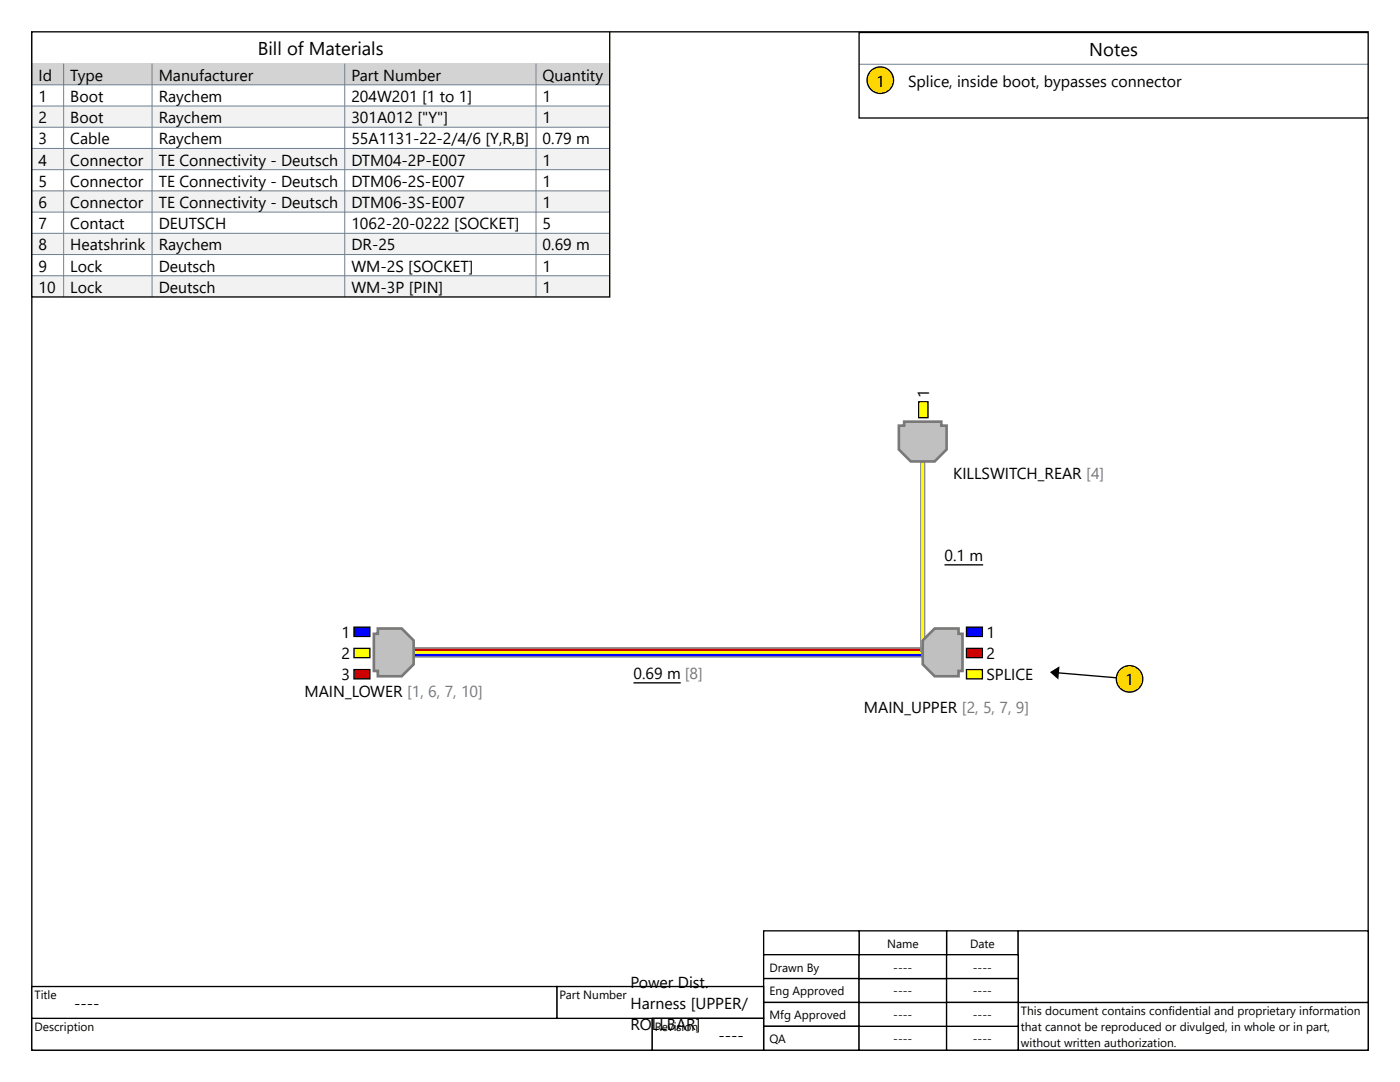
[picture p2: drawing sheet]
<svg xmlns="http://www.w3.org/2000/svg" width="279mm" height="216mm" viewBox="0 0 279 216" stroke-linecap="round" stroke-linejoin="round" font-family="sans-serif">
<path d="M6.4 6.3h266.7v203.2h-266.7z" fill="none" stroke="#000" stroke-width=".26"/>
<path d="M6.4 203.2h123.8v6.3h-123.8z" fill-rule="evenodd" fill="#fff"/>
<path d="M6.4 203.2h123.8v6.3h-123.8z" fill="none" stroke="#000" stroke-width=".26"/>
<path d="M188.9 185.7h14.3v4.8h-14.3z" fill-rule="evenodd" fill="#fff"/>
<path d="M188.9 185.7h14.3v4.8h-14.3z" fill="none" stroke="#000" stroke-width=".26"/>
<path d="M171.5 185.7h17.4v4.8h-17.4z" fill-rule="evenodd" fill="#fff"/>
<path d="M171.5 185.7h17.4v4.8h-17.4z" fill="none" stroke="#000" stroke-width=".26"/>
<path d="M152.4 185.7h19.1v4.8h-19.1z" fill-rule="evenodd" fill="#fff"/>
<path d="M152.4 185.7h19.1v4.8h-19.1z" fill="none" stroke="#000" stroke-width=".26"/>
<path d="M152.4 190.5h19.1v4.8h-19.1z" fill-rule="evenodd" fill="#fff"/>
<path d="M152.4 190.5h19.1v4.8h-19.1z" fill="none" stroke="#000" stroke-width=".26"/>
<path d="M152.4 195.3h19.1v4.7h-19.1z" fill-rule="evenodd" fill="#fff"/>
<path d="M152.4 195.3h19.1v4.7h-19.1z" fill="none" stroke="#000" stroke-width=".26"/>
<path d="M152.4 200h19.1v4.8h-19.1z" fill-rule="evenodd" fill="#fff"/>
<path d="M152.4 200h19.1v4.8h-19.1z" fill="none" stroke="#000" stroke-width=".26"/>
<path d="M152.4 204.8h19.1v4.7h-19.1z" fill-rule="evenodd" fill="#fff"/>
<path d="M152.4 204.8h19.1v4.7h-19.1z" fill="none" stroke="#000" stroke-width=".26"/>
<path d="M203.2 200h69.9v9.5h-69.9z" fill-rule="evenodd" fill="#fff"/>
<path d="M203.2 200h69.9v9.5h-69.9z" fill="none" stroke="#000" stroke-width=".26"/>
<path d="M111.1 196.8h41.3v6.4h-41.3z" fill-rule="evenodd" fill="#fff"/>
<path d="M111.1 196.8h41.3v6.4h-41.3z" fill="none" stroke="#000" stroke-width=".26"/>
<path d="M130.2 203.2h22.2v6.3h-22.2z" fill-rule="evenodd" fill="#fff"/>
<path d="M130.2 203.2h22.2v6.3h-22.2z" fill="none" stroke="#000" stroke-width=".26"/>
<path d="M6.4 196.8h104.7v6.4h-104.7z" fill-rule="evenodd" fill="#fff"/>
<path d="M6.4 196.8h104.7v6.4h-104.7z" fill="none" stroke="#000" stroke-width=".26"/>
<path d="M203.2 185.7h69.9v14.3h-69.9z" fill-rule="evenodd" fill="#fff"/>
<path d="M203.2 185.7h69.9v14.3h-69.9z" fill="none" stroke="#000" stroke-width=".26"/>
<path d="M171.5 204.8h17.4v4.7h-17.4z" fill-rule="evenodd" fill="#fff"/>
<path d="M171.5 204.8h17.4v4.7h-17.4z" fill="none" stroke="#000" stroke-width=".26"/>
<path d="M171.5 200h17.4v4.8h-17.4z" fill-rule="evenodd" fill="#fff"/>
<path d="M171.5 200h17.4v4.8h-17.4z" fill="none" stroke="#000" stroke-width=".26"/>
<path d="M171.5 195.3h17.4v4.7h-17.4z" fill-rule="evenodd" fill="#fff"/>
<path d="M171.5 195.3h17.4v4.7h-17.4z" fill="none" stroke="#000" stroke-width=".26"/>
<path d="M171.5 190.5h17.4v4.8h-17.4z" fill-rule="evenodd" fill="#fff"/>
<path d="M171.5 190.5h17.4v4.8h-17.4z" fill="none" stroke="#000" stroke-width=".26"/>
<path d="M188.9 190.5h14.3v4.8h-14.3z" fill-rule="evenodd" fill="#fff"/>
<path d="M188.9 190.5h14.3v4.8h-14.3z" fill="none" stroke="#000" stroke-width=".26"/>
<path d="M188.9 195.3h14.3v4.7h-14.3z" fill-rule="evenodd" fill="#fff"/>
<path d="M188.9 195.3h14.3v4.7h-14.3z" fill="none" stroke="#000" stroke-width=".26"/>
<path d="M188.9 204.8h14.3v4.7h-14.3z" fill-rule="evenodd" fill="#fff"/>
<path d="M188.9 204.8h14.3v4.7h-14.3z" fill="none" stroke="#000" stroke-width=".26"/>
<path d="M188.9 200h14.3v4.8h-14.3z" fill-rule="evenodd" fill="#fff"/>
<path d="M188.9 200h14.3v4.8h-14.3z" fill="none" stroke="#000" stroke-width=".26"/>
<path d="M6.4 6.3h115.3v53h-115.3z" fill-rule="evenodd" fill="#fff"/>
<path d="M6.4 12.7h115.3" fill="none" stroke="#708090" stroke-width=".2"/>
<path d="M6.4 12.7h115.3v4.2h-115.3z" fill-rule="evenodd" fill="#d3d3d3"/>
<path d="M6.4 16.9h115.3" fill="none" stroke="#708090" stroke-width=".2"/>
<path d="M6.4 21.2h115.3v4.2h-115.3z" fill-rule="evenodd" fill="#f2f2f2"/>
<path d="M6.4 21.2h115.3M6.4 25.4h115.3" fill="none" stroke="#708090" stroke-width=".2"/>
<path d="M6.4 29.6h115.3v4.3h-115.3z" fill-rule="evenodd" fill="#f2f2f2"/>
<path d="M6.4 29.6h115.3M6.4 33.9h115.3" fill="none" stroke="#708090" stroke-width=".2"/>
<path d="M6.4 38.1h115.3v4.2h-115.3z" fill-rule="evenodd" fill="#f2f2f2"/>
<path d="M6.4 38.1h115.3M6.4 42.3h115.3" fill="none" stroke="#708090" stroke-width=".2"/>
<path d="M6.4 46.6h115.3v4.2h-115.3z" fill-rule="evenodd" fill="#f2f2f2"/>
<path d="M6.4 46.6h115.3M6.4 50.8h115.3" fill="none" stroke="#708090" stroke-width=".2"/>
<path d="M6.4 55h115.3v4.3h-115.3z" fill-rule="evenodd" fill="#f2f2f2"/>
<path d="M12.7 12.7v46.6M30.3 12.7v46.6M68.8 12.7v46.6M107 12.7v46.6M6.4 55h115.3" fill="none" stroke="#708090" stroke-width=".2"/>
<path d="M6.4 6.3h115.3v53h-115.3z" fill="none" stroke="#000" stroke-width=".26"/>
<path d="M171.5 6.5h101.6v17h-101.6z" fill-rule="evenodd" fill="#fff"/>
<path d="M171.5 12.8h101.6" fill="none" stroke="#708090" stroke-width=".2"/>
<circle cx="175.7" cy="16" r="2.65" fill="#ffd700"/>
<g fill="none" stroke="#000" stroke-width=".26">
<path d="M171.5 6.5h101.6v17h-101.6z"/>
<circle cx="175.7" cy="16" r="2.65"/>
</g>
<path d="M183.8 92.1v38.1M184.5 92.1v38.1M82.6 131.1h101.6M82.6 129.2h101.6" fill="none" stroke="#8c8c8c" stroke-width=".26"/>
<path d="M82.6 130.7h101.6" fill="none" stroke="#00f" stroke-width=".53"/>
<path d="M184.2 92.1v38.1h-101.6" fill="none" stroke="#ff0" stroke-width=".53"/>
<path d="M82.6 129.6h101.6" fill="none" stroke="#c00" stroke-width=".53"/>
<path d="M75.4 125.4h4.8l2.4 2.4v4.8l-2.4 2.3h-4.8v-1h-.8v-7.4h.8z" fill-rule="evenodd" fill="#c0c0c0"/>
<path d="M75.4 125.4h4.8l2.4 2.4v4.8l-2.4 2.3h-4.8v-1h-.8v-7.4h.8z" fill="none" stroke="#787878" stroke-width=".53"/>
<path d="M70.6 125.1h3.2v1.9h-3.2z" fill-rule="evenodd" fill="#00f"/>
<path d="M70.6 125.1h3.2v1.9h-3.2z" fill="none" stroke="#000" stroke-width=".26"/>
<path d="M70.6 129.4h3.2v1.8h-3.2z" fill-rule="evenodd" fill="#ff0"/>
<path d="M70.6 129.4h3.2v1.8h-3.2z" fill="none" stroke="#000" stroke-width=".26"/>
<path d="M70.6 133.6h3.2v1.9h-3.2z" fill-rule="evenodd" fill="#c00"/>
<path d="M70.6 133.6h3.2v1.9h-3.2z" fill="none" stroke="#000" stroke-width=".26"/>
<path d="M186.5 125.4h4.8v1.1h.8v7.4h-.8v1h-4.8l-2.3-2.3v-4.8z" fill-rule="evenodd" fill="#c0c0c0"/>
<path d="M186.5 125.4h4.8v1.1h.8v7.4h-.8v1h-4.8l-2.3-2.3v-4.8z" fill="none" stroke="#787878" stroke-width=".53"/>
<path d="M192.9 125.1h3.2v1.9h-3.2z" fill-rule="evenodd" fill="#00f"/>
<path d="M192.9 125.1h3.2v1.9h-3.2z" fill="none" stroke="#000" stroke-width=".26"/>
<path d="M192.9 129.4h3.2v1.8h-3.2z" fill-rule="evenodd" fill="#c00"/>
<path d="M192.9 129.4h3.2v1.8h-3.2z" fill="none" stroke="#000" stroke-width=".26"/>
<path d="M192.9 133.6h3.2v1.9h-3.2z" fill-rule="evenodd" fill="#ff0"/>
<path d="M192.9 133.6h3.2v1.9h-3.2z" fill="none" stroke="#000" stroke-width=".26"/>
<path d="M179.4 84.9h1v-.8h7.5v.8h1v4.8l-2.4 2.4h-4.7l-2.4-2.4z" fill-rule="evenodd" fill="#c0c0c0"/>
<path d="M179.4 84.9h1v-.8h7.5v.8h1v4.8l-2.4 2.4h-4.7l-2.4-2.4z" fill="none" stroke="#787878" stroke-width=".53"/>
<path d="M183.4 80.2h1.8v3.1h-1.8z" fill-rule="evenodd" fill="#ff0"/>
<path d="M183.4 80.2h1.8v3.1h-1.8zM188.5 112.7h7.7M126.4 136.3h9.5M209.8 134.1l15.6 1.4" fill="none" stroke="#000" stroke-width=".26"/>
<circle cx="225.4" cy="135.5" r="2.65" fill="#ffd700"/>
<circle cx="225.4" cy="135.5" r="2.65" fill="none" stroke="#000" stroke-width=".26"/>
<path d="M209.6 134.1l1.8-1.1-.2 2.6z" fill="#000"/>
<g font-size="3.7">
<text x="51.5" y="11.1">Bill of Materials</text>
<text x="217.4" y="11.2">Notes</text>
</g>
<g font-size="3.2">
<text x="7.7" y="16.1">Id</text>
<text x="14" y="16.1">Type</text>
<text x="31.7" y="16.1">Manufacturer</text>
<text x="70.1" y="16.1">Part Number</text>
<text x="108.3" y="16.1">Quantity</text>
<text x="174.8" y="17.3">1</text>
<text x="181.2" y="17.3">Splice, inside boot, bypasses connector</text>
<text x="7.7" y="20.3">1</text>
<text x="14" y="20.3">Boot</text>
<text x="31.7" y="20.3">Raychem</text>
<text x="70.1" y="20.3">204W201 [1 to 1]</text>
<text x="108.3" y="20.3">1</text>
<text x="7.7" y="24.6">2</text>
<text x="7.7" y="28.8">3</text>
<text x="14" y="24.6">Boot</text>
<text x="14" y="28.8">Cable</text>
<text x="31.7" y="24.6">Raychem</text>
<text x="31.7" y="28.8">Raychem</text>
<text x="70.1" y="24.6">301A012 [&quot;Y&quot;]</text>
<text x="70.1" y="28.8">55A1131-22-2/4/6 [Y,R,B]</text>
<text x="108.3" y="28.8">0.79 m</text>
<text x="108.3" y="24.6">1</text>
<text x="7.7" y="33">4</text>
<text x="14" y="33">Connector</text>
<text x="31.7" y="33">TE Connectivity - Deutsch</text>
<text x="70.1" y="33">DTM04-2P-E007</text>
<text x="108.3" y="33">1</text>
<text x="7.7" y="37.3">5</text>
<text x="7.7" y="41.5">6</text>
<text x="14" y="37.3">Connector</text>
<text x="14" y="41.5">Connector</text>
<text x="31.7" y="37.3">TE Connectivity - Deutsch</text>
<text x="31.7" y="41.5">TE Connectivity - Deutsch</text>
<text x="70.1" y="37.3">DTM06-2S-E007</text>
<text x="70.1" y="41.5">DTM06-3S-E007</text>
<text x="108.3" y="37.3">1</text>
<text x="108.3" y="41.5">1</text>
<text x="7.7" y="45.7">7</text>
<text x="14" y="45.7">Contact</text>
<text x="31.7" y="45.7">DEUTSCH</text>
<text x="70.1" y="45.7">1062-20-0222 [SOCKET]</text>
<text x="108.3" y="45.7">5</text>
<text x="7.7" y="50">8</text>
<text x="14" y="50">Heatshrink</text>
<text x="31.7" y="50">Raychem</text>
<text x="70.1" y="50">DR-25</text>
<text x="108.3" y="50">0.69 m</text>
<text x="7.7" y="54.2">9</text>
<text x="7.7" y="58.4">10</text>
<text x="14" y="54.2">Lock</text>
<text x="14" y="58.4">Lock</text>
<text x="31.7" y="54.2">Deutsch</text>
<text x="31.7" y="58.4">Deutsch</text>
<text x="70.1" y="54.2">WM-2S [SOCKET]</text>
<text x="70.1" y="58.4">WM-3P [PIN]</text>
<text x="108.3" y="58.4">1</text>
<text x="108.3" y="54.2">1</text>
<text x="185.5" y="79.4" transform="rotate(-90 185.5 79.4)">1</text>
<text x="190.2" y="95.5">KILLSWITCH_REAR [4]</text>
<text x="188.5" y="111.9">0.1 m</text>
<text x="68.1" y="127.3">1</text>
<text x="68.1" y="131.5">2</text>
<text x="196.8" y="127.3">1</text>
<text x="196.8" y="131.5">2</text>
<text x="68.1" y="135.7">3</text>
<text x="126.4" y="135.5">0.69 m [8]</text>
<text x="196.8" y="135.7">SPLICE</text>
<text x="224.6" y="136.8">1</text>
<text x="60.8" y="139.2">MAIN_LOWER [1, 6, 7, 10]</text>
<text x="172.4" y="142.3">MAIN_UPPER [2, 5, 7, 9]</text>
<text x="125.8" y="197.1">Power Dist.</text>
<text x="14.8" y="201.3">----</text>
<text x="125.8" y="201.3">Harness [UPPER/</text>
<text x="125.8" y="205.6">ROLLBAR]</text>
<text x="143.4" y="207.7">----</text>
</g>
<g font-size="2.4">
<text x="177" y="189.1">Name</text>
<text x="193.6" y="189.1">Date</text>
<text x="153.6" y="193.9">Drawn By</text>
<text x="178.3" y="193.9">----</text>
<text x="194.2" y="193.9">----</text>
<text x="6.9" y="199.4">Title</text>
<text x="111.7" y="199.4">Part Number</text>
<text x="153.6" y="198.6">Eng Approved</text>
<text x="153.6" y="203.4">Mfg Approved</text>
<text x="178.3" y="203.4">----</text>
<text x="178.3" y="198.6">----</text>
<text x="194.2" y="198.6">----</text>
<text x="194.2" y="203.4">----</text>
<text x="203.7" y="202.6">This document contains confidential and proprietary information</text>
<text x="6.9" y="205.8">Description</text>
<text x="130.7" y="205.8">Revision</text>
<text x="153.6" y="208.2">QA</text>
<text x="178.3" y="208.2">----</text>
<text x="194.2" y="208.2">----</text>
<text x="203.7" y="205.8">that cannot be reproduced or divulged, in whole or in part,</text>
<text x="203.7" y="208.9">without written authorization.</text>
</g>
</svg>
